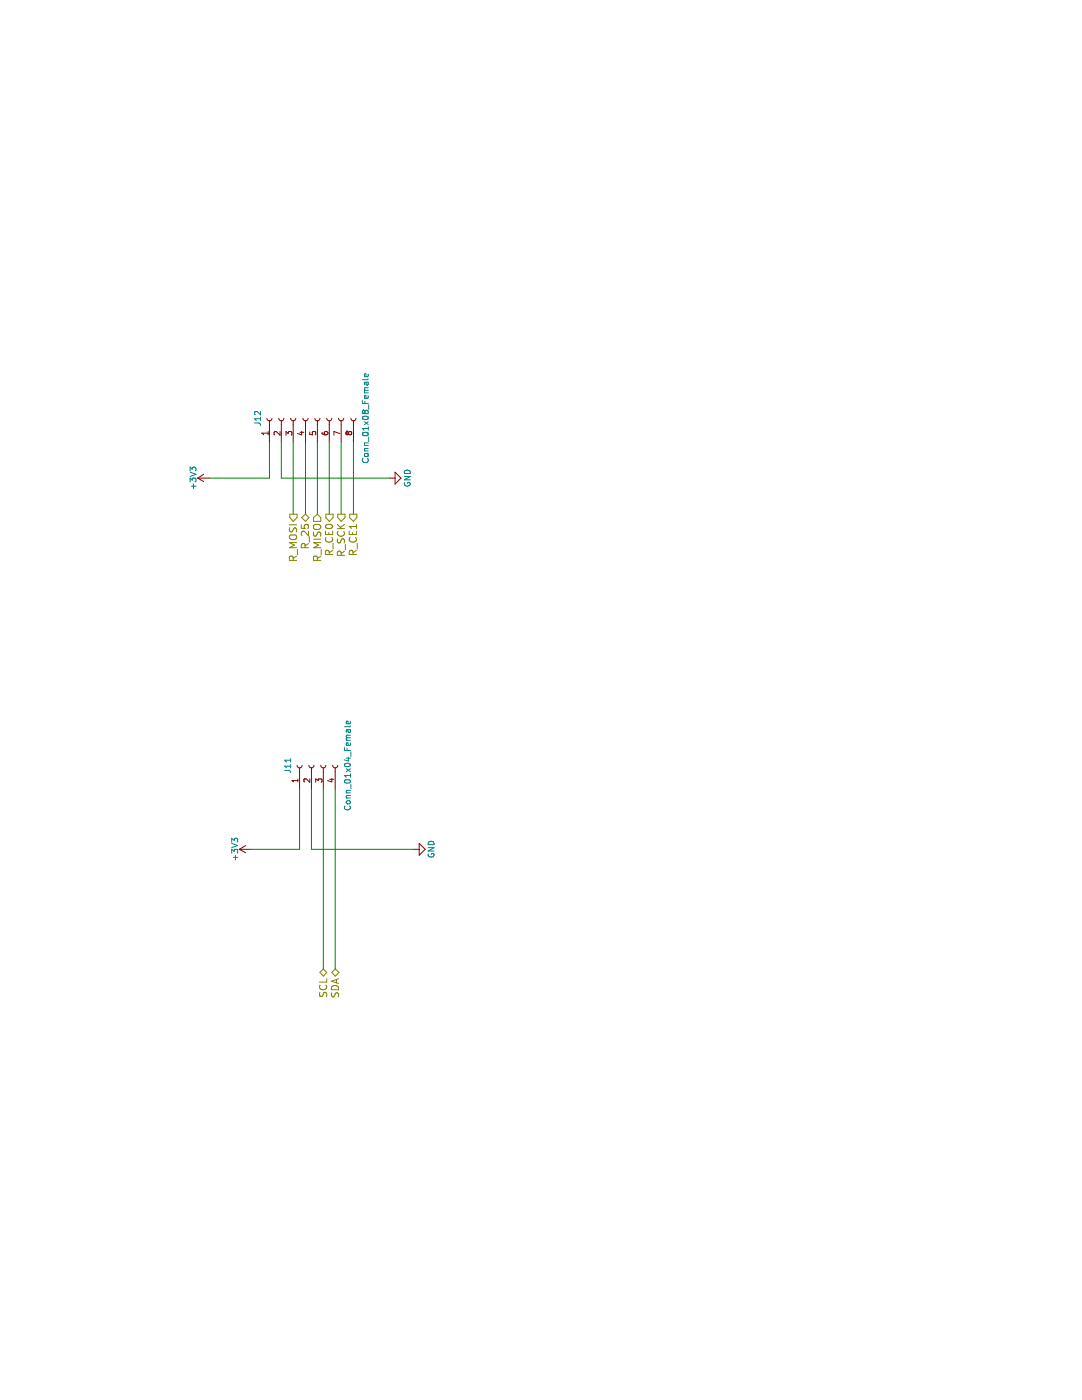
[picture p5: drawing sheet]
EESchema Schematic File Version 2
LIBS:teensy_32_v2-rescue
LIBS:power
LIBS:device
LIBS:switches
LIBS:relays
LIBS:motors
LIBS:transistors
LIBS:conn
LIBS:linear
LIBS:regul
LIBS:74xx
LIBS:cmos4000
LIBS:adc-dac
LIBS:memory
LIBS:xilinx
LIBS:microcontrollers
LIBS:dsp
LIBS:microchip
LIBS:analog_switches
LIBS:motorola
LIBS:texas
LIBS:intel
LIBS:audio
LIBS:interface
LIBS:digital-audio
LIBS:philips
LIBS:display
LIBS:cypress
LIBS:siliconi
LIBS:opto
LIBS:atmel
LIBS:contrib
LIBS:valves
LIBS:teensy_3
LIBS:MF_Aesthetics
LIBS:MF_Connectors
LIBS:MF_Discrete_Semiconductor
LIBS:MF_Displays
LIBS:MF_Frequency_Control
LIBS:MF_IC_Analog
LIBS:MF_IC_Digital
LIBS:MF_IC_Power
LIBS:MF_LEDs
LIBS:MF_Passives
LIBS:MF_Sensors
LIBS:MF_Switches
LIBS:teensy_32_v2-cache
EELAYER 25 0
EELAYER END
$Descr A4 11693 8268
encoding utf-8
Sheet 5 5
Title ""
Date ""
Rev ""
Comp ""
Comment1 ""
Comment2 ""
Comment3 ""
Comment4 ""
$EndDescr
$Comp
L Conn_01x04_Female J11
U 1 1
P 5300 2600
F 0 "J11" H 5300 2800 50  0000 C CNN
F 1 "Conn_01x04_Female" H 5300 2300 50  0000 C CNN
F 2 "Pin_Headers:Pin_Header_Straight_1x04_Pitch2.54mm" H 5300 2600 50  0001 C CNN
F 3 "" H 5300 2600 50  0001 C CNN
	1    5300 2600
	1    0    0    -1  
$EndComp
$Comp
L +3V3 #PWR037
U 1 1
P 4600 2100
F 0 "#PWR037" H 4600 1950 50  0001 C CNN
F 1 "+3V3" H 4600 2240 50  0000 C CNN
F 2 "" H 4600 2100 50  0001 C CNN
F 3 "" H 4600 2100 50  0001 C CNN
	1    4600 2100
	1    0    0    -1  
$EndComp
$Comp
L GND #PWR038
U 1 1
P 4600 3450
F 0 "#PWR038" H 4600 3200 50  0001 C CNN
F 1 "GND" H 4600 3300 50  0000 C CNN
F 2 "" H 4600 3450 50  0001 C CNN
F 3 "" H 4600 3450 50  0001 C CNN
	1    4600 3450
	1    0    0    -1  
$EndComp
Text HLabel 3600 2700 0    60   BiDi ~ 0
SCL
Text HLabel 3600 2800 0    60   BiDi ~ 0
SDA
$Comp
L Conn_01x08_Female J12
U 1 1
P 8200 2550
F 0 "J12" H 8200 2950 50  0000 C CNN
F 1 "Conn_01x08_Female" H 8200 2050 50  0000 C CNN
F 2 "Pin_Headers:Pin_Header_Straight_1x08_Pitch2.54mm" H 8200 2550 50  0001 C CNN
F 3 "" H 8200 2550 50  0001 C CNN
	1    8200 2550
	1    0    0    -1  
$EndComp
Wire Wire Line
	5100 2500 4600 2500
Wire Wire Line
	4600 2500 4600 2100
Wire Wire Line
	5100 2600 4600 2600
Wire Wire Line
	4600 2600 4600 3450
Wire Wire Line
	5100 2700 3600 2700
Wire Wire Line
	5100 2800 3600 2800
Wire Wire Line
	8000 2250 7700 2250
Wire Wire Line
	7700 2250 7700 1750
Wire Wire Line
	8000 2350 7700 2350
Wire Wire Line
	7700 2350 7700 3250
$Comp
L +3V3 #PWR039
U 1 1
P 7700 1750
F 0 "#PWR039" H 7700 1600 50  0001 C CNN
F 1 "+3V3" H 7700 1890 50  0000 C CNN
F 2 "" H 7700 1750 50  0001 C CNN
F 3 "" H 7700 1750 50  0001 C CNN
	1    7700 1750
	1    0    0    -1  
$EndComp
$Comp
L GND #PWR040
U 1 1
P 7700 3250
F 0 "#PWR040" H 7700 3000 50  0001 C CNN
F 1 "GND" H 7700 3100 50  0000 C CNN
F 2 "" H 7700 3250 50  0001 C CNN
F 3 "" H 7700 3250 50  0001 C CNN
	1    7700 3250
	1    0    0    -1  
$EndComp
Wire Wire Line
	8000 2450 7400 2450
Wire Wire Line
	8000 2550 7400 2550
Wire Wire Line
	8000 2650 7400 2650
Wire Wire Line
	8000 2750 7400 2750
Wire Wire Line
	8000 2850 7400 2850
Wire Wire Line
	8000 2950 7400 2950
Text HLabel 7400 2450 0    60   Output ~ 0
R_MOSI
Text HLabel 7400 2550 0    60   BiDi ~ 0
R_25
Text HLabel 7400 2650 0    60   Input ~ 0
R_MISO
Text HLabel 7400 2750 0    60   Output ~ 0
R_CE0
Text HLabel 7400 2850 0    60   Output ~ 0
R_SCK
Text HLabel 7400 2950 0    60   Output ~ 0
R_CE1
$EndSCHEMATC
